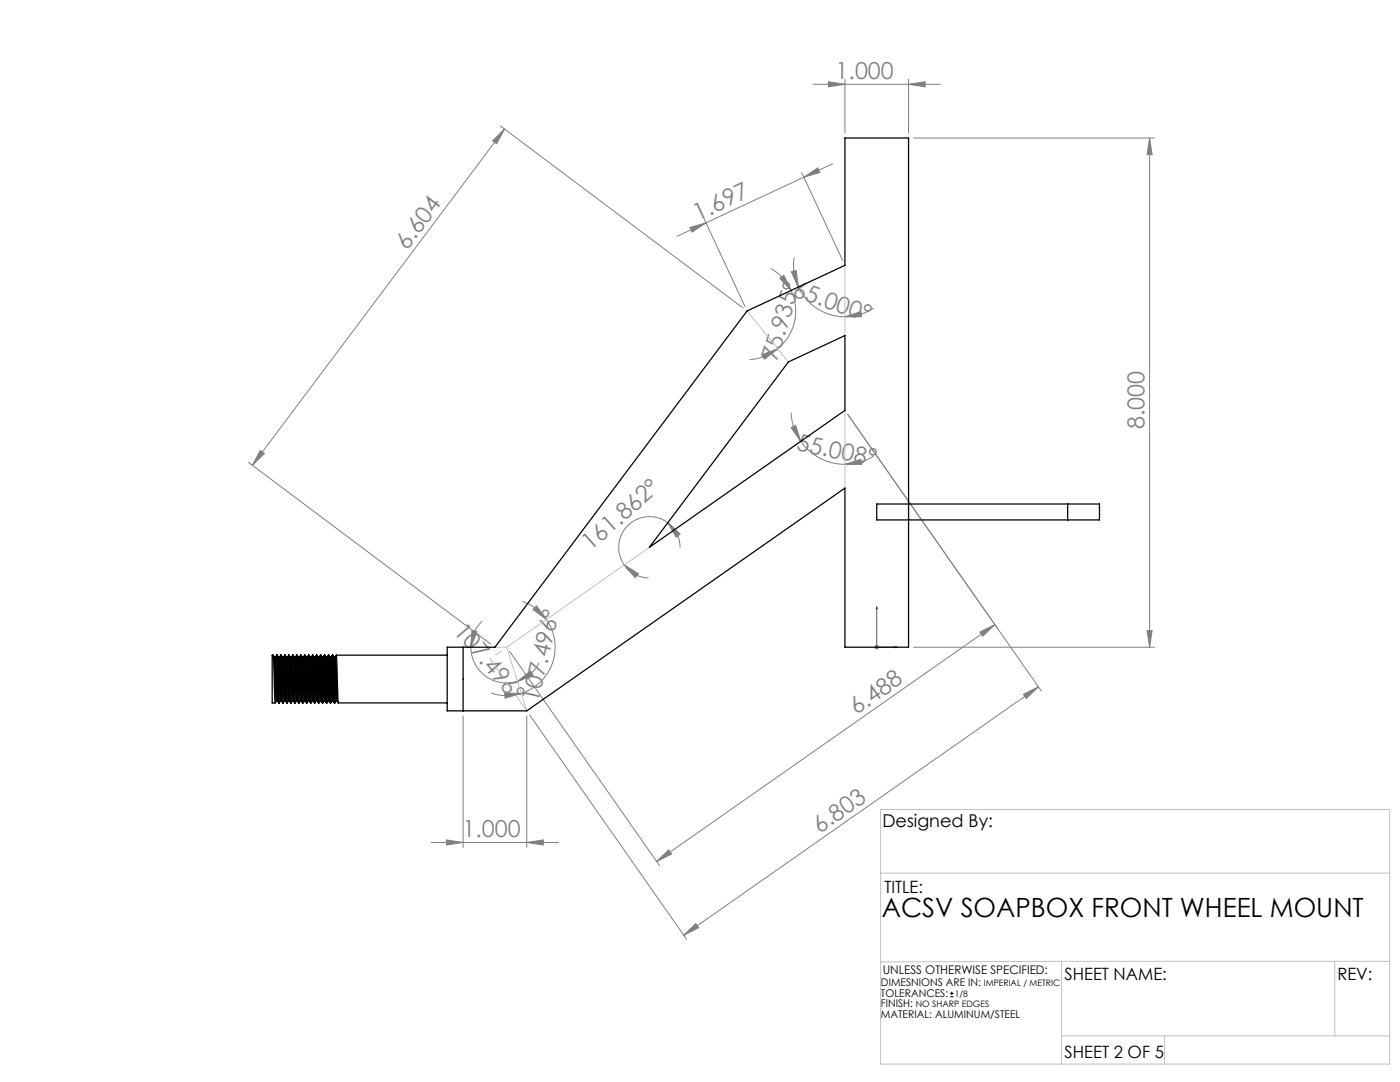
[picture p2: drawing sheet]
<svg xmlns="http://www.w3.org/2000/svg" width="279mm" height="216mm" viewBox="0 0 279 216" stroke-linecap="round" stroke-linejoin="round" font-family="sans-serif">
<path d="M189.6 198.9h.7M189.6 198.2h.7M190 197.9v.6" fill="none" stroke="#000" stroke-width=".2"/>
<g fill="none" stroke="#808080" stroke-width=".2">
<path d="M162.3 16.8h25.4M165.3 16.3l3.3 .5-3.3 .5zM168.6 15.8v10.7M181.3 16.8l3.3-.5v1zM181.3 15.8v10.7M98.3 28.1l2.4-2.3-1.6 2.9zM99.9 25.2l48.4 36.3M100.7 25.8l-50.3 67M160 34.5l8.2 17.5M160.4 35.4l2.8-1.9 .4 .9zM160.4 35.4l-25.3 11.7M166.2 32.7l-5.8 2.7"/>
<path d="M182.3 27.5h48.1M229.4 27.5l.5 3.3h-1zM229.4 27.5v101.6M137.7 45.4l3.2-.9-2.8 1.8zM140.5 43.6l8.2 17.5M153.8 53.6a9.7 9.7 0 0 1 4.1 4.3M155.6 55.5l.8-.6 1.5 3zM157.9 57.9a9.7 9.7 0 0 1-2.7 11.7M157.9 54.2l1-.2 .4 3.3zM158.5 51.3a10.3 10.3 0 0 0 .8 6M159.3 57.3a10.3 10.3 0 0 0 9.3 5.9M152.1 70.8l3.1-1.2-2.6 2.1z"/>
<path d="M155.2 69.6a9.7 9.7 0 0 1-5.6 2.1M168.6 63.2l3.2-1 .2 1zM174.4 61.4a10.3 10.3 0 0 1-5.8 1.8M49.6 92.2l48.4 36.3M51.9 89.9l.9 .6-2.4 2.3zM157.9 82.3a10.8 10.8 0 0 0 1.9 5.8M157.9 85.3l.9-.4 1 3.2zM159.8 88.1a10.8 10.8 0 0 0 8.8 4.6M168.6 92.7l3.2-1 .2 1zM169.2 82.7l38.6 55.2M174.4 91a10.8 10.8 0 0 1-5.8 1.7M124.6 112.7l2.8 1.8-.6 .8z"/>
<path d="M124.6 112.7a6.1 6.1 0 0 0 4.8 2.6M133.3 104.3l2.4 2.3-.7 .6zM133.3 104.3a6.1 6.1 0 0 0-8 .5 6.1 6.1 0 0 0-.7 7.9M133.3 104.3a6.1 6.1 0 0 1 2.4 4.9M94 129.1a7.1 7.1 0 0 0 9.3 6.9M94.2 125.8l1 .2-1.2 3.1zM96.2 123.9a7.1 7.1 0 0 0-2.2 5.2M98.1 138.3a9.7 9.7 0 0 0 5.9 .1M100.7 138.3l3.3 .1-3.2 .9zM101.7 130l29.9 42.7M103.3 136l2.6-2.1 .5 .9zM104.3 120a9.7 9.7 0 0 1 4.7 3.6"/>
<path d="M106.4 121.6l.7-.7 1.9 2.7zM107.6 132.2a7.1 7.1 0 0 1-4.3 3.8M109 123.6a9.7 9.7 0 0 1-5 14.8M174.5 129.1h1M174.6 128.8l.7 .7M175 128.6v1M175.3 128.8l-.7 .7M182.3 129.1h48.1M195.6 126.1l2.9-1.5-2.4 2.4zM198.5 124.6l-67.5 47.3M204.2 138.5l3-1.4-2.4 2.3zM207.2 137.1l-70.7 49.5"/>
<path d="M228.9 125.8h1l-.5 3.3zM92.4 142.8v26.3M105.1 142.8v26.3M105.7 142.7l31.3 44.7M86.1 168.1h25.4M89.1 167.6l3.3 .5-3.3 .5zM105.1 168.1l3.3-.5v1zM131 171.9l2.5-2.3 .5 .8zM136.5 186.6l2.4-2.3 .6 .8z"/>
</g>
<path d="M175 121.1l.1 .4h-.2zM175 121.1v8h4M178.6 129l.4 .1-.4 .1z" fill="none" stroke="#00f" stroke-width=".2"/>
<path d="M101.1 129.1l-3.3 2.3" fill="none" stroke="#c0c0c0" stroke-width=".2" stroke-dasharray="15.2 1.3 1.3 1.3" stroke-dashoffset="15.1"/>
<path d="M97.8 131.4l7.3 10.4" fill="none" stroke="#c0c0c0" stroke-width=".2" stroke-dasharray="15.2 1.3 1.3 1.3" stroke-dashoffset="10.8"/>
<g fill="none" stroke="#c0c0c0" stroke-width=".2">
<path d="M168.6 52.9v14.1M149.1 62.1l8.2 10.1M168.6 81.9v15.5M129.6 109.2l-28.5 19.9M98.8 129.1h2.3M101.1 129.1l4 12.7M175.8 161.5h101.6v50.8h-101.6zM175.8 174.2h101.6M211.9 191.8h65.5M211.9 191.8v20.5M211.9 191.8l-36.1 .1M266.4 191.8v14.9"/>
<path d="M211.9 206.7h65.5M232.4 206.7v5.6"/>
</g>
<g fill="#808080">
<path d="M105.1 168.1l3.3-.5v1zM89.1 167.6l3.3 .5-3.3 .5z"/>
<path d="M131 171.9l2.5-2.3 .5 .8zM195.6 126.1l2.9-1.5-2.4 2.4z"/>
<path d="M204.2 138.5l3-1.4-2.4 2.3zM136.5 186.6l2.4-2.3 .6 .8z"/>
<path d="M133.3 104.3l2.4 2.3-.7 .6zM124.6 112.7l2.8 1.8-.6 .8z"/>
<path d="M152.1 70.8l3.1-1.2-2.6 2.1zM155.6 55.5l.8-.6 1.5 3z"/>
<path d="M100.7 138.3l3.3 .1-3.2 .9zM106.4 121.6l.7-.7 1.9 2.7z"/>
<path d="M94.2 125.8l1 .2-1.2 3.1zM103.3 136l2.6-2.1 .5 .9z"/>
<path d="M157.9 54.2l1-.2 .4 3.3zM168.6 63.2l3.2-1 .2 1z"/>
<path d="M157.9 85.3l.9-.4 1 3.2zM168.6 92.7l3.2-1 .2 1z"/>
</g>
<path d="M178.6 129l.4 .1-.4 .1zM175 121.1l.1 .4h-.2z" fill="#00f"/>
<g fill="#808080">
<path d="M165.3 16.3l3.3 .5-3.3 .5zM181.3 16.8l3.3-.5v1z"/>
<path d="M160.4 35.4l2.8-1.9 .4 .9zM137.7 45.4l3.2-.9-2.8 1.8z"/>
<path d="M98.3 28.1l2.4-2.3-1.6 2.9zM51.9 89.9l.9 .6-2.4 2.3z"/>
<path d="M229.4 27.5l.5 3.3h-1zM228.9 125.8h1l-.5 3.3z"/>
</g>
<g fill="none" stroke="#000" stroke-width=".25">
<path d="M168.6 27.5h12.7v101.6h-12.7v-31.7l-63.5 44.4h-15.9v-12.7h9.6l50.3-67 19.5-9.2zM157.3 72.2l11.3-5.2v14.9l-39 27.3zM175 100.6h44.4v3.1h-44.4zM213.1 100.6v3.1M54.5 130.7h-.2v9.6h.6M54.5 130.7l.4 9.5M54.5 130.7l.3 .5M54.8 131.2h.2M54.8 131.2l.4 8.6M55 131.2l.1 3.2a24.8 24.8 0 0 0 .4 5.6l.1 .3M55.2 139.8h.2M55.2 139.8l-.3 .5"/>
<path d="M55.2 130.8l.4 9.5M55.3 130.7l-.3 .5M55.3 130.7l.4 9.5M55.3 130.7l.3 .5M55.6 131.2h.2M55.6 131.2l.4 8.6M55.8 131.2l.1 3.2a24.8 24.8 0 0 0 .4 5.6l.1 .3M56 139.8h.2M56 139.8l-.3 .5M56 130.8l.3 8.8 .2 .7M56.1 130.7l-.3 .5M56.1 130.7l.4 9.5"/>
<path d="M56.1 130.7l.3 .5M56.4 131.2h.2v.1l.1 3.1a24.8 24.8 0 0 0 .4 5.6l.1 .3M56.4 131.2l.4 8.6M56.8 139.8h.1M56.8 139.8l-.3 .5M56.8 130.7l-.2 .5M56.8 130.8l.4 9.5M56.8 130.7h.1M56.9 130.7l.4 9.6 .3-.5M56.9 130.7l.3 .5M57.2 131.2h.1M57.2 131.2l.3 8.6"/>
<path d="M57.3 131.2l.4-.5 .4 9.5M57.3 131.2l.2 3.2a24.8 24.8 0 0 0 .4 5.6l.1 .3M57.5 139.8h.2M57.6 130.8l.4 9.5M57.7 130.7l.1 .3a24.8 24.8 0 0 1 .4 5.6l.1 3.2M57.9 131.2h.2M58.1 131.2l.2 3.2a24.8 24.8 0 0 0 .4 5.6l.1 .3M58.3 139.8h.2M58.3 139.8l-.2 .5M58.4 130.8l.4 9.5M58.5 130.7l-.4 .5M58.5 130.7l.4 9.5"/>
<path d="M58.5 130.7l.2 .5M58.7 131.2h.2M58.7 131.2l.4 8.6M58.9 131.2l.2 3.2a24.8 24.8 0 0 0 .4 5.6l.1 .3M59.1 139.8h.2M59.1 139.8l-.2 .5M59.2 130.8l.4 9.5M59.3 130.7l-.4 .5M59.3 130.7l.4 9.5M59.3 130.7l.2 .5M59.5 131.2h.2M59.5 131.2l.4 8.6"/>
<path d="M59.7 131.2l.2 3.2a24.8 24.8 0 0 0 .3 5.6l.2 .3M59.9 139.8h.2M59.9 139.8l-.2 .5M60 130.8l.4 9.5M60.1 130.7l-.4 .5M60.1 130.7l.4 9.5M60.1 130.7l.2 .5M60.3 131.2h.2M60.3 131.2l.4 8.6M60.5 131.2l.2 3.2a24.8 24.8 0 0 0 .3 5.6l.2 .3M60.7 139.8h.2M60.7 139.8l-.2 .5"/>
<path d="M60.8 130.8l.4 9.5M60.9 130.7l-.4 .5M60.9 130.7l.4 9.5M60.9 130.7l.2 .5M61.1 131.2h.2M61.1 131.2l.4 8.6M61.3 131.2l.2 3.2a24.8 24.8 0 0 0 .3 5.6l.2 .3M61.5 139.8h.2M61.5 139.8l-.2 .5M61.6 130.8l.4 9.5M61.7 130.7l-.4 .5M61.7 130.7l.4 9.5"/>
<path d="M61.7 130.7l.2 .5M61.9 131.2h.2M61.9 131.2l.4 8.6M62.1 131.2l.2 3.2a24.8 24.8 0 0 0 .3 5.6l.2 .3M62.3 139.8h.2M62.3 139.8l-.2 .5M62.4 130.8l.4 9.5M62.5 130.7l-.4 .5M62.5 130.7l.4 9.5M62.5 130.7l.2 .5M62.7 131.2h.2M62.7 131.2l.4 8.6"/>
<path d="M62.9 131.2l.2 3.2a24.8 24.8 0 0 0 .3 5.6l.1 .3M63.1 139.8h.2M63.1 139.8l-.2 .5M63.1 130.8l.5 9.5M63.3 130.7l-.4 .5M63.3 130.7l.4 9.5M63.3 130.7l.2 .5M63.5 131.2h.2M63.5 131.2l.4 8.6M63.7 131.2l.2 3.2a24.8 24.8 0 0 0 .3 5.6l.1 .3M63.9 139.8h.2M63.9 139.8l-.2 .5"/>
<path d="M63.9 130.8l.4 9.5M64 130.7l-.3 .5M64 130.7l.4 9.5M64.1 130.7l.2 .5M64.3 131.2h.2M64.3 131.2l.4 8.6M64.5 131.2l.2 3.2a24.8 24.8 0 0 0 .3 5.6l.1 .3M64.7 139.8h.2M64.7 139.8l-.3 .5M64.7 130.8l.4 8.8 .1 .7M64.8 130.7l-.3 .5M64.8 130.7l.4 9.5"/>
<path d="M64.8 130.7l.3 .5M65.1 131.2h.2v.1l.2 3.1a24.8 24.8 0 0 0 .3 5.6l.1 .3M65.1 131.2l.4 8.6M65.5 139.8h.2M65.5 139.8l-.3 .5M65.5 130.7l-.2 .5M65.5 130.8l.4 9.5M65.5 130.7h.1M65.6 130.7l.4 9.6 .3-.5M65.6 130.7l.3 .5M65.9 131.2h.2M65.9 131.2l.4 8.6"/>
<path d="M66.1 131.2l.3-.5 .4 9.5M66.1 131.2l.1 3.2a24.8 24.8 0 0 0 .4 5.6l.1 .3M66.3 139.8h.2M66.3 130.8l.4 9.5M66.4 130.7l.2 .3a24.8 24.8 0 0 1 .3 5.6l.2 3.2M66.7 131.2h.2M66.9 131.2l.1 3.2a24.8 24.8 0 0 0 .4 5.6l.1 .3M67.1 139.8h.2M67.1 139.8l-.3 .5M67.1 130.8l.4 9.5M89.2 130.7h-22.1l-.2 .5M92.4 129.1v12.7"/>
<path d="M55.6 140.3h.1M57.2 140.3h.1M58 140.3h.1M58.8 140.3h.1M59.6 140.3h.1M60.4 140.3h.1M61.2 140.3h.1M62 140.3h.1M62.8 140.3h.1M63.6 140.3h.1M64.3 140.3h.1M65.9 140.3h.1"/>
<path d="M66.7 140.3h.1M67.5 140.3h21.7"/>
</g>
<text font-size="5.3" x="176" y="182.9">ACSV SOAPBOX FRONT WHEEL MOUNT</text>
<g font-size="4.7" fill="#808080">
<text x="166.8" y="15.8">1.000</text>
<text x="139.2" y="44.1" transform="rotate(-25 139.2 44.1)">1.697</text>
<text x="81.2" y="50" transform="rotate(-53 81.2 50)">6.604</text>
<text x="158" y="59.1" transform="rotate(19 158 59.1)">65.000°</text>
<text x="155.1" y="72.3" transform="rotate(-73 155.1 72.3)">75.935°</text>
<text x="158.8" y="89.9" transform="rotate(11 158.8 89.9)">55.008°</text>
<text x="228.4" y="85.7" transform="rotate(-90 228.4 85.7)">8.000</text>
<text x="117.9" y="110" transform="rotate(-41 117.9 110)">161.862°</text>
<text x="90.4" y="126" transform="rotate(50 90.4 126)">107.496°</text>
<text x="107.4" y="140.2" transform="rotate(-77 107.4 140.2)">107.496°</text>
<text x="170.9" y="142.7" transform="rotate(-35 170.9 142.7)">6.488</text>
<text x="92.3" y="167.1">1.000</text>
<text x="163.6" y="166.4" transform="rotate(-35 163.6 166.4)">6.803</text>
</g>
<text font-size="3.5" x="176.1" y="165">Designed By:</text>
<g font-size="3.4">
<text x="176.5" y="178.1">TITLE:</text>
<text x="212.5" y="195.5">SHEET NAME:</text>
<text x="266.9" y="195.5">REV:</text>
<text x="212.5" y="211.1">SHEET 2 OF 5</text>
</g>
<text font-size="2.4" x="176.2" y="194.4">UNLESS OTHERWISE SPECIFIED:</text>
<g font-size="2.1">
<text x="175.8" y="196.8">DIMESNIONS ARE IN:</text>
<text x="175.8" y="198.9">TOLERANCES:</text>
<text x="175.8" y="201">FINISH:</text>
<text x="175.8" y="203.1">MATERIAL: ALUMINUM/STEEL</text>
</g>
<g font-size="1.8">
<text x="196.3" y="196.8">IMPERIAL / METRIC</text>
<text x="182.8" y="201">NO SHARP EDGES</text>
<text x="190.5" y="198.9">1/8</text>
</g>
</svg>
